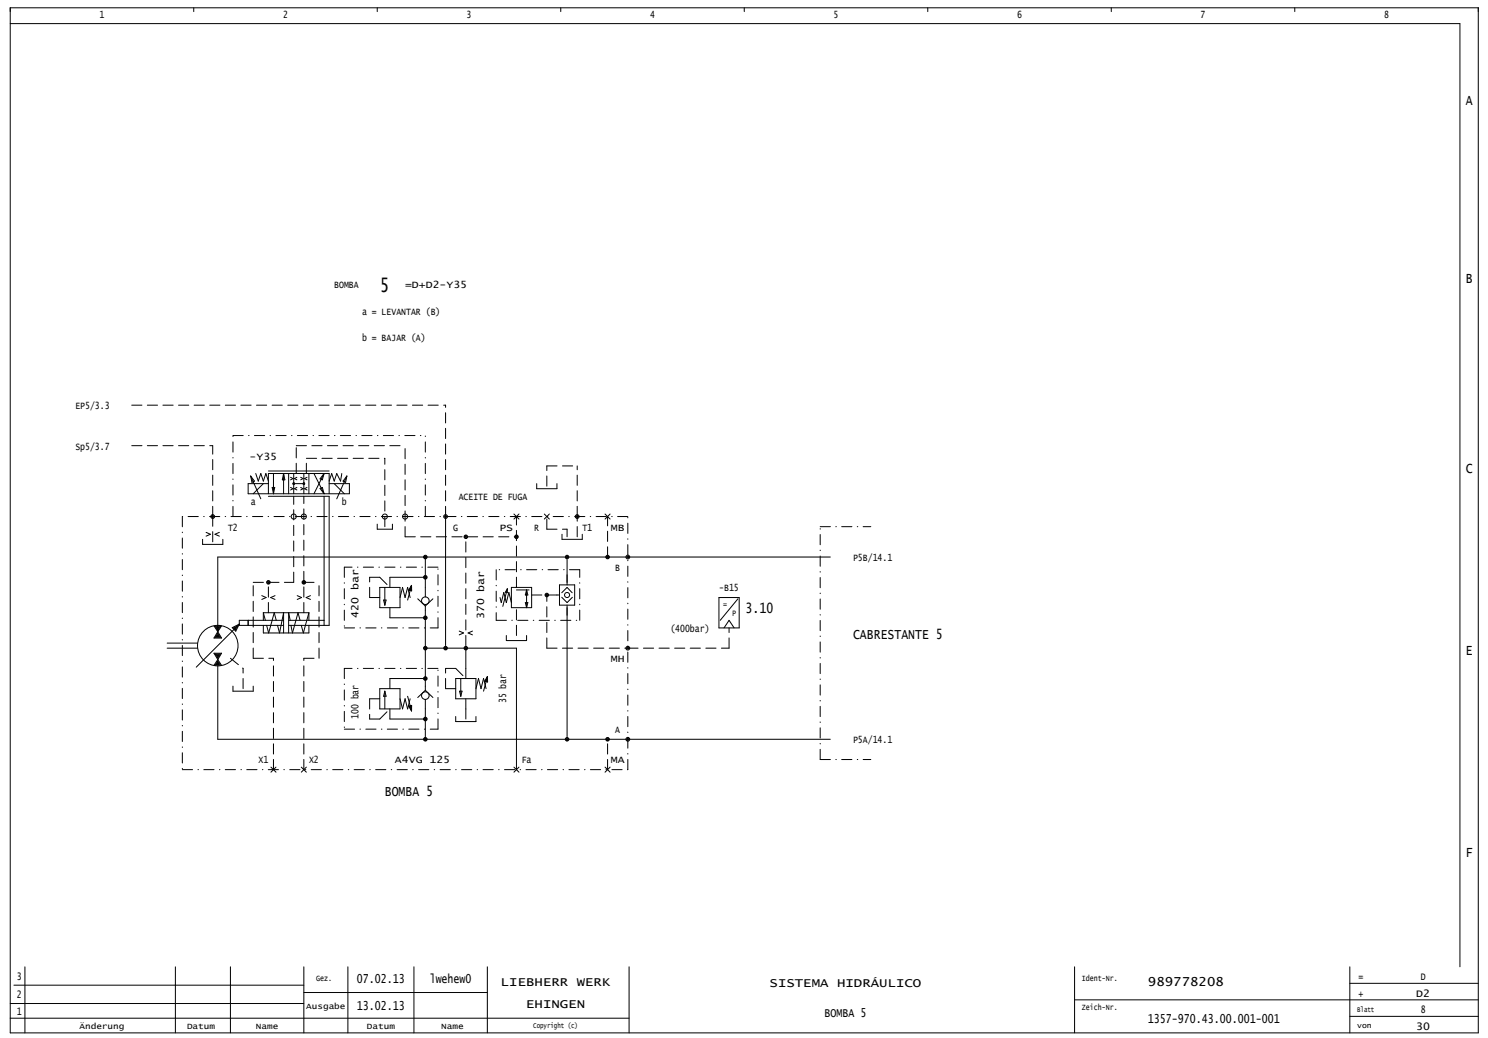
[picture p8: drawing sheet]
<svg xmlns="http://www.w3.org/2000/svg" width="582mm" height="406mm" viewBox="0 0 582 406" stroke-linecap="round" stroke-linejoin="round" font-family="sans-serif">
<g fill="none" stroke="#000" stroke-width=".39">
<path d="M4 3h574.2v401h-574.2zM4 9.2h567v369M75.8 3v1.5M147.6 3v1.5M219.3 3v1.5M291.1 3v1.5M362.9 3v1.5M434.6 3v1.5M506.4 3v1.5M98.1 186.2l1.4 2-1 .5zM98.1 186.2l3.9 8.9M100 185.2l1 3 1-3 1 3 1-3 1 3"/>
<path d="M103 189.2l-4 3.9M105 189.2h-7.9v3.9h39.6v-3.9h-8M105 193.1v-7.9h23.7v7.9M105 194.1h23.7v50.5h-15.8M105 184.2h23.7M106.5 190.7h1l-.5 2.4zM107 185.2v7.9M110.9 185.2v7.9M110.9 185.2l.5 2.5h-1zM112.9 185.2v7.9M113.6 186.7l1 .5-1 .5M113.6 190.7l1 .4-1 .5"/>
<path d="M114.9 189.2h3.9M114.9 185.2v7.9M116.1 186.7l-.9 .5 .9 .5M116.1 190.7l-.9 .4 .9 .5M117.6 186.7l.9 .5-.9 .5M117.6 190.7l.9 .4-.9 .5M118.8 185.2v7.9M120.1 186.7l-1 .5 1 .5M120.1 190.7l-1 .4 1 .5M120.8 185.2v7.9M122.8 185.2l4 7.9M125.2 191.1l.9-.4 .7 2.4z"/>
<path d="M126.8 185.2l-.7 2.5-.9-.4zM126.8 185.2l-4 7.9M126.8 194.1v50.5M130.7 189.2l4 3.9M133.7 185.2l-.5 3-1.5-3-1 3-1-3-1 3M135.7 186.2l-.5 2.5-1-.5zM135.7 186.2l-4 8.9M209.9 189.2v1.9h7.9v-1.9M79.2 211v1.9h8v-1.9M80.6 208.2l1.7 .8-1.7 .7M85.8 208.2l-1.7 .8 1.7 .7M147.6 205v2h5.9v-2"/>
<path d="M166.4 217.9v15.6M174.3 202v50.5M201 201.1l2 1.9M203 201.1l-2 1.9M212.9 201.1l2 1.9M214.9 201.1l-2 1.9M219.8 209v2h7.9v-2M221.8 218.9v9.9M236.7 201.1l1.9 1.9M238.6 201.1l-1.9 1.9M324.8 217.9h-239.6v29.2M102.4 233l1.7 .7-1.7 .8"/>
<path d="M103 239.7v2.9M103 239.7l.8 2.9M103 239.7h17.8M107.6 233l-1.7 .7 1.7 .8M116.2 233l1.7 .7-1.7 .8M120.8 239.7v2.9M120.8 239.7l-2.2 7.9-.8-3M121.4 233l-1.7 .7 1.7 .8M148.5 229.8h8v7.9h-8zM150 234.7h1l-.5 2zM150.5 229.8v6.9M152.5 237.7v3.9h13.9"/>
<path d="M156.5 233.7l1-3.9 .9 3.9 1-3.9 1 3.9M161 229v2.1l-1.1-.3zM161 229l-1.6 5.7M161 229l-.9 1.8 .8 .2-.1-1.4-.4 1.1 .3 .1v-.7M163.4 234.2l3 2.8M166.4 225.8h-13.9v4M166.4 237v33M169.3 234.2l-2.9 2.8M195.6 233.7l.5 2 .9-4 1 4 1-4 1 4M198.4 230.4l-.8 1.2 .8 .2v-1.5l-1.7 6.9M200 229.8h7.9v7.9h-7.9zM202 230.7h4.9"/>
<path d="M205.5 235.7h1l-.5 2zM206 230.7l.5 2h-1zM206 230.7v7M217.8 232.7h1M218.8 228.8h6v7.9h-6zM219.7 233.6l2.1 2.1 2.1-2.1M219.7 231.8l2.1-2 2 2M221.8 236.7v51.5M281.2 233.7h7.9v11.9h-7.9zM288.6 234.2l-6.9 8.4M65.4 253.5h11.9M65.4 251.5h11.9"/>
<path d="M83.7 255.5h3l-1.5 2.5zM83.7 244.8l1.5 2.3M84.1 244.9h2.2l-1.1 1.7zM84.2 255.8h2l-1 1.6zM84.6 245.2h1.2l-.6 .8zM84.7 256.1h1l-.5 .7zM85 256.3l.2 .2 .2-.2h-.3M85.1 245.5h.2zM85.2 258.6l1 1.6h-2zM85.2 259.1l.5 .8h-1zM85.2 259.4l.2 .3h-.4zM85.2 247.1l1.5 2.5h-3z"/>
<path d="M85.2 247.7l1 1.6h-2zM85.2 248.3l.5 .7h-1zM85.2 248.6l.2 .2h-.4zM85.2 258l1.5 2.3M85.2 258l-1.5 2.3M86.7 244.8l-1.5 2.3M90.8 245.5l2.8-1.4-1.4 2.8zM91.3 245.6l1.6-.8-.8 1.6zM91.8 245.7l.4-.2-.2 .5zM93.6 244.1l-16.8 16.8M97.1 242.6v2M103 244.6v3h17.8v-3"/>
<path d="M108 242.6l-.7-2.9-2.2 7.9-.8-3M108.5 244.6l.8 3 1.6-7.9v7.9M110.9 242.6h-17.3v2h17.3M112.9 242.6h13.9M113.5 242.6l-.6-2.9v7.9M117.4 242.6l-.8-2.9-2.2 7.9-.6-3M166.4 253.5h35.6v47.5M179.6 246.8l1.7 .8-1.7 .7M182.2 253.5v11.9M184.8 246.8l-1.7 .8 1.7 .7M198 248.6v1.9h8v-1.9M283.2 245.6l2-3 1.9 3"/>
<path d="M85.2 260.4v28.8h239.6M91.1 268.4v1.9h7.9v-1.9M148.5 269.4h8v7.9h-8zM150.5 270.3v7M150.5 270.3l.5 2h-1zM152.5 277.3v3.9h13.9M156.5 273.3l1 4 .9-4 1 4 1-4M159.4 272.3l1.6 5.8M159.9 276.2l1.1-.3v2.2zM160.7 276.9v-.6l-.3 .1 .4 1 .1-1.3-.8 .2 .9 1.8M166.4 265.4h-13.9v4M166.4 273.6v15.6"/>
<path d="M166.4 270l2.9 2.8M166.4 270l-3 2.8M178.2 265.4h8v7.9h-8zM179.7 270.3h1l-.5 2zM180.2 265.4v6.9M182.2 273.3v7.9M186.2 269.4l.9-4 1 4 1-4 1 4M190.7 264.6v2.2l-1.1-.3zM190.7 264.6l-1.6 5.7M190.7 264.6l-.9 1.8 .8 .2-.1-1.4-.4 1.1 .3 .1v-.6M178.2 280.2v2h8v-2M106 300l1.9 2"/>
<path d="M107.9 300l-1.9 2M117.8 300l2 2M119.8 300l-2 2M201 300l2 2M203 300l-2 2M236.7 300l1.9 2M238.6 300l-1.9 2M9.7 378.2v25.8M68.6 378.2v25.8M90.1 378.2v25.8M118.8 378.2v25.8M136.1 378.2v25.8"/>
<path d="M161.9 378.2v25.8M190.6 378.2v25.8M246.1 378.2v25.8M420.3 378.2v25.8M528 378.2v25.8M4 398.3h242.1M4 392.5h114.8M5.4 385.3h113.4M118.8 388.2h71.8M420.3 391.1h157.9M528 397.5h50.2M528 384.6h50.2"/>
<circle cx="114.9" cy="189.2" r=".35"/>
<circle cx="114.9" cy="189.2" r=".1"/>
<circle cx="114.9" cy="189.2" r=".25"/>
<circle cx="118.8" cy="189.2" r=".35"/>
<circle cx="118.8" cy="189.2" r=".1"/>
<circle cx="118.8" cy="189.2" r=".25"/>
<circle cx="83.2" cy="202" r=".74"/>
<circle cx="83.2" cy="202" r=".37"/>
<circle cx="114.9" cy="202" r=".99"/>
<circle cx="118.8" cy="202" r=".99"/>
<circle cx="150.5" cy="202" r=".99"/>
<circle cx="158.4" cy="202" r=".99"/>
<circle cx="166.4" cy="217.9" r=".5"/>
<circle cx="166.4" cy="217.9" r=".69"/>
<circle cx="166.4" cy="217.9" r=".2"/>
<circle cx="174.3" cy="202" r=".74"/>
<circle cx="174.3" cy="202" r=".37"/>
<circle cx="182.2" cy="210" r=".5"/>
<circle cx="182.2" cy="210" r=".69"/>
<circle cx="182.2" cy="210" r=".2"/>
<circle cx="202" cy="210" r=".69"/>
<circle cx="202" cy="210" r=".5"/>
<circle cx="202" cy="210" r=".2"/>
<circle cx="221.8" cy="217.9" r=".69"/>
<circle cx="221.8" cy="217.9" r=".5"/>
<circle cx="221.8" cy="217.9" r=".2"/>
<circle cx="225.8" cy="202" r=".74"/>
<circle cx="225.8" cy="202" r=".37"/>
<circle cx="237.6" cy="217.9" r=".5"/>
<circle cx="237.6" cy="217.9" r=".69"/>
<circle cx="237.6" cy="217.9" r=".2"/>
<circle cx="245.6" cy="217.9" r=".74"/>
<circle cx="245.6" cy="217.9" r=".37"/>
<circle cx="105" cy="227.8" r=".69"/>
<circle cx="105" cy="227.8" r=".5"/>
<circle cx="105" cy="227.8" r=".2"/>
<circle cx="118.8" cy="227.8" r=".5"/>
<circle cx="118.8" cy="227.8" r=".69"/>
<circle cx="118.8" cy="227.8" r=".2"/>
<circle cx="166.4" cy="235" r="1.49"/>
<circle cx="166.4" cy="225.8" r=".5"/>
<circle cx="166.4" cy="225.8" r=".69"/>
<circle cx="166.4" cy="225.8" r=".2"/>
<circle cx="213.9" cy="232.7" r=".69"/>
<circle cx="213.9" cy="232.7" r=".5"/>
<circle cx="213.9" cy="232.7" r=".2"/>
<circle cx="221.8" cy="232.7" r=".99"/>
<circle cx="85.2" cy="252.5" r="7.9"/>
<circle cx="166.4" cy="241.6" r=".5"/>
<circle cx="166.4" cy="253.5" r=".5"/>
<circle cx="166.4" cy="241.6" r=".69"/>
<circle cx="166.4" cy="253.5" r=".69"/>
<circle cx="166.4" cy="241.6" r=".2"/>
<circle cx="166.4" cy="253.5" r=".2"/>
<circle cx="174.3" cy="253.5" r=".5"/>
<circle cx="174.3" cy="253.5" r=".69"/>
<circle cx="174.3" cy="253.5" r=".2"/>
<circle cx="182.2" cy="253.5" r=".5"/>
<circle cx="182.2" cy="253.5" r=".69"/>
<circle cx="182.2" cy="253.5" r=".2"/>
<circle cx="245.6" cy="253.5" r=".74"/>
<circle cx="245.6" cy="253.5" r=".37"/>
<circle cx="166.4" cy="272.1" r="1.49"/>
<circle cx="166.4" cy="265.4" r=".5"/>
<circle cx="166.4" cy="265.4" r=".69"/>
<circle cx="166.4" cy="265.4" r=".2"/>
<circle cx="166.4" cy="281.2" r=".5"/>
<circle cx="166.4" cy="289.2" r=".5"/>
<circle cx="166.4" cy="281.2" r=".69"/>
<circle cx="166.4" cy="289.2" r=".69"/>
<circle cx="166.4" cy="281.2" r=".2"/>
<circle cx="166.4" cy="289.2" r=".2"/>
<circle cx="221.8" cy="289.2" r=".69"/>
<circle cx="221.8" cy="289.2" r=".5"/>
<circle cx="221.8" cy="289.2" r=".2"/>
<circle cx="237.6" cy="289.2" r=".5"/>
<circle cx="237.6" cy="289.2" r=".69"/>
<circle cx="237.6" cy="289.2" r=".2"/>
<circle cx="245.6" cy="289.2" r=".74"/>
<circle cx="245.6" cy="289.2" r=".37"/>
</g>
<g fill="none" stroke="#000" stroke-width=".39" stroke-dasharray="4 2.1">
<path d="M51.5 158.5h122.8M51.5 174.3h31.7M115.9 174.3h42.5M119.8 179.3h30.7M115.9 185.2v-10.9M119.8 185.2v-5.9M213.9 190.2v-8M213.9 182.2h11.9M83.2 211.9v-9.9M83.2 202v-27.7M150.5 206v-26.7M158.4 210v-35.7"/>
<path d="M158.4 210h43.6M174.3 202v-43.5M213.9 207v-5M213.9 207h7.9M221.8 210v-3M225.8 210v-8M225.8 202v-19.8M237.6 217.9v-15.9M99 227.8h15.9M105 239.7v-11.9M114.9 227.8v-33.7M118.8 239.7v-45.6"/>
<path d="M118.8 227.8h6M144.6 233.7v-7.9M144.6 225.8h3.9M148.5 225.8l4 4M148.5 233.7h-3.9M202 229.8v-27.8M207.9 232.7h9.9M90.1 257.5l5 3.9M99 257.5v-29.7M99 257.5h8M118.8 257.5h6M124.8 257.5v-29.7"/>
<path d="M182.2 252.5v-42.5M202 248.6v-10.9M213.9 253.5v-20.8M213.9 253.5h31.7M245.6 253.5h39.6M285.2 253.5v-7.9M95.1 269.4v-8M144.6 273.3v7.9M148.5 273.3h-3.9M174.3 269.4v-8M174.3 261.4h3.9M178.2 261.4l4 4"/>
<path d="M178.2 269.4h-3.9M144.6 281.2h3.9M148.5 281.2l4-3.9M107 301v-43.5M118.8 301v-43.5M237.6 301v-11.8"/>
</g>
<g fill="none" stroke="#000" stroke-width=".39" stroke-dasharray="4 2.1 .2 2.1">
<path d="M91.1 170.4h75.3M71.3 202v99M91.1 202v-31.6M166.4 202v-31.6M245.6 202h-174.3M320.8 206h19.8M134.7 221.8v23.8M171.3 221.8h-36.6M194.1 222.8v19.8M226.8 222.8h-32.7M134.7 245.6h36.6M171.3 245.6v-23.8"/>
<path d="M194.1 242.6h32.7M226.8 242.6v-19.8M134.7 261.4v23.8M171.3 261.4h-36.6M134.7 285.2h36.6M171.3 285.2v-23.8M320.8 297.1v-91.1M320.8 297.1h19.8M71.3 301h174.3M245.6 301v-99"/>
</g>
<text font-size="7.8" x="148.5" y="114">5</text>
<g font-size="5.7">
<text x="573.3" y="40.9">A</text>
<text x="573.3" y="110.5">B</text>
<text x="573.3" y="185.2">C</text>
<text x="573.3" y="256.2">E</text>
<text x="573.3" y="335.2">F</text>
</g>
<g font-size="5.6">
<text x="291.6" y="239.9">3.10</text>
<text x="333.7" y="249.8">CABRESTANTE 5</text>
<text x="150.5" y="311.2">BOMBA 5</text>
</g>
<g font-size="4.9">
<text x="139.6" y="384.4">07.02.13</text>
<text x="168.1" y="384.4">lwehew0</text>
<text x="195.9" y="385.8">LIEBHERR WERK</text>
<text x="301" y="386.1">SISTEMA HIDRÁULICO</text>
<text x="449" y="385.8">989778208</text>
<text x="139.6" y="395.1">13.02.13</text>
<text x="205.8" y="394.4">EHINGEN</text>
<text x="322.5" y="397.6">BOMBA 5</text>
<text x="449" y="400.2">1357-970.43.00.001-001</text>
</g>
<g font-size="4.1">
<text x="6.6" y="383.3">3</text>
<text x="531.3" y="383.3">=</text>
<text x="555.7" y="383.3">D</text>
<text x="531.3" y="389.8">+</text>
<text x="554" y="389.8">D2</text>
<text x="6.6" y="390.5">2</text>
<text x="6.6" y="397">1</text>
<text x="555.7" y="396.3">8</text>
<text x="554" y="402.7">30</text>
</g>
<g font-size="3.9">
<text x="38.9" y="7.1">1</text>
<text x="110.7" y="7.1">2</text>
<text x="182.5" y="7.1">3</text>
<text x="254.3" y="7.1">4</text>
<text x="326" y="7.1">5</text>
<text x="397.8" y="7.1">6</text>
<text x="469.6" y="7.1">7</text>
<text x="541.4" y="7.1">8</text>
<text x="130.7" y="112.5">BOMBA</text>
<text x="158.4" y="112.5">=D+D2-Y35</text>
<text x="141.6" y="123.4">a = LEVANTAR (B)</text>
<text x="141.6" y="133.3">b = BAJAR (A)</text>
<text x="29.5" y="160">EP5/3.3</text>
<text x="29.5" y="175.9">Sp5/3.7</text>
<text x="97.6" y="179.8">-Y35</text>
<text x="98.1" y="197.6">a</text>
<text x="133.7" y="197.6">b</text>
<text x="179.4" y="195.7">ACEITE DE FUGA</text>
<text x="89.2" y="207.5">T2</text>
<text x="177.3" y="207.5">G</text>
<text x="195.3" y="207.5">PS</text>
<text x="209" y="207.5">R</text>
<text x="227.8" y="207.5">T1</text>
<text x="238.9" y="207.5">MB</text>
<text x="333.7" y="219.4">P5B/14.1</text>
<text x="240.6" y="223.4">B</text>
<text x="281.3" y="231.3">-B15</text>
<text x="140.2" y="241.6" transform="rotate(-90 140.2 241.6)">420 bar</text>
<text x="189.3" y="242.2" transform="rotate(-90 189.3 242.2)">370 bar</text>
<text x="262.2" y="247.1">(400bar)</text>
<text x="238.9" y="259">MH</text>
<text x="198" y="275.1" transform="rotate(-90 198 275.1)">35 bar</text>
<text x="140.2" y="281.2" transform="rotate(-90 140.2 281.2)">100 bar</text>
<text x="240.6" y="286.7">A</text>
<text x="333.7" y="290.7">P5A/14.1</text>
<text x="101.1" y="298.6">X1</text>
<text x="120.9" y="298.6">X2</text>
<text x="154.5" y="298.6">A4VG 125</text>
<text x="204" y="298.6">Fa</text>
<text x="238.9" y="298.6">MA</text>
</g>
<g font-size="3.4">
<text x="282.9" y="237.5">=</text>
<text x="286.4" y="241">P</text>
</g>
<g font-size="3.2">
<text x="123.6" y="383.7">Gez.</text>
<text x="423.2" y="383.7">Ident-Nr.</text>
<text x="119.8" y="394.5">Ausgabe</text>
<text x="423.2" y="395.2">Zeich-Nr.</text>
<text x="31.1" y="402.4">Änderung</text>
<text x="73.1" y="402.4">Datum</text>
<text x="100.1" y="402.4">Name</text>
<text x="143.5" y="402.4">Datum</text>
<text x="172.6" y="402.4">Name</text>
</g>
<g font-size="2.9">
<text x="530.8" y="395.8">Blatt</text>
<text x="208.6" y="402.3">Copyright (c)</text>
<text x="530.8" y="402.3">von</text>
</g>
</svg>
